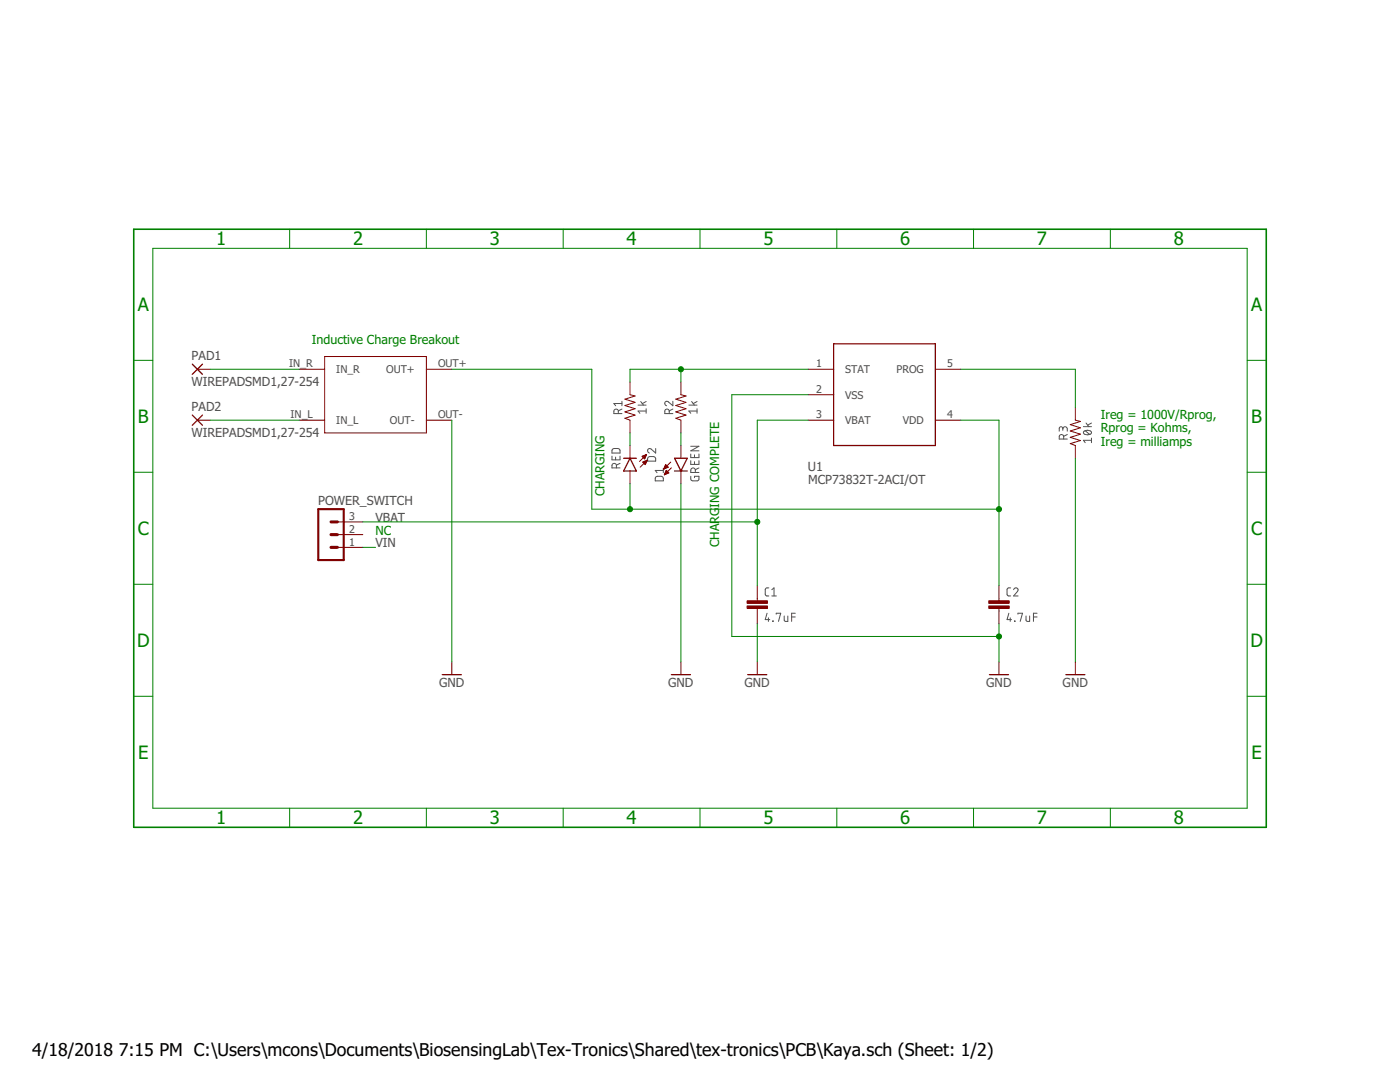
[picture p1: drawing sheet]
<svg xmlns="http://www.w3.org/2000/svg" width="279mm" height="216mm" viewBox="0 0 279 216" stroke-linecap="round" stroke-linejoin="round" font-family="sans-serif">
<g fill="none" stroke="#505050" stroke-width=".2">
<path d="M122.1 91v.8h1.6v-.8M122.3 89.6l.3-.1h.9l.2 .3v.6h-1.6zM122.9 91.2v.6M123 93.4v-.5a.44 .44 0 0 0-.4-.4 .44 .44 0 0 0-.5 .4v.5h1.6M123.4 82.5v-.4a.44 .44 0 0 0-.4-.5 .44 .44 0 0 0-.5 .5v.4h1.6M123.7 92.5l-.7 .3M124.1 81.6l-.7 .4M124.1 80.5h-1.6l.4 .5M124.1 80.1v.9M127.3 80.8h1.6M127.9 80.1l.5 .7M128.9 82h-1.6l.4 .5"/>
<path d="M128.9 81.6v.9M128.9 80.1l-.7 .4M129.4 91.2l.3-.1h.9l.2 .3 .1 .6h-1.7zM130.9 89.5v.9l-.9-.8a.45 .45 0 0 0-.7 .2 .45 .45 0 0 0 .3 .6M130.9 95.2l.3-.2 .9 .1 .3 .2v.6h-1.6zM132.4 93.4v.9M132.4 93.9h-1.6l.3 .4M133.6 82.5v-.4a.44 .44 0 0 0-.5-.5 .44 .44 0 0 0-.4 .5v.4h1.6M134.3 80.1v.9l-.9-.8a.44 .44 0 0 0-.7 .1 .44 .44 0 0 0 .3 .7M134.3 81.6l-.7 .4M137.5 80.8h1.6M137.9 95v.6l.2 .3h1l.4-.2v-.7h-.9v.3"/>
<path d="M137.9 90.6v.7h1.6v-.7M137.9 91.9v.8h1.6v-.8M137.9 89h1.6l-1.6 1h1.6M138 80.1l.6 .7M138.6 90.8v.5M138.6 92.1v.6M138.8 94.3v-.5a.46 .46 0 0 0-.5-.4 .46 .46 0 0 0-.4 .4v.5h1.6M139.1 82h-1.6l.4 .5M139.1 81.6v.9M139.1 80.1l-.8 .4M139.5 93.4l-.7 .3M212.1 85.6a.44 .44 0 0 1 .5-.4 .44 .44 0 0 1 .4 .4v.4"/>
<path d="M212.1 85.9v-.4a.36 .36 0 0 0-.3-.3 .36 .36 0 0 0-.4 .3v.5M212.3 87.6v-.5a.44 .44 0 0 0-.5-.4 .44 .44 0 0 0-.4 .4v.5h1.6M213 86.7l-.7 .4M216.2 85.1h1.6M216.3 86.1a1 1 0 0 1 1.5 .2 .95 .95 0 0 1-1.6 0zM216.6 86l.9 .7M216.7 84.4l.6 .7M217.8 87.9h-1.6l.4 .4M217.8 87.4v.9M217.8 84.4l-.7 .4M153.4 117.3h-.4l-.3 .4 .1 1 .2 .2h.4M154 118.9h.9"/>
<path d="M154 117.7l.5-.4v1.6M201.7 117.3h-.5l-.2 .4v1l.2 .2h.5M202.3 117.7a.44 .44 0 0 1 .6-.4 .44 .44 0 0 1 .2 .7l-.8 .9h.9M153.1 122.4l-.4 1.2h.9M153.4 123.3v.7M154.2 123.9l.1 .1zM154.9 122.6v-.2h.9l-.4 1.6M156.5 122.9v.9l.3 .2h.4v-1.1M158 123.1h.7M158.7 122.4h-.7v1.6M201.3 122.4l-.3 1.2h.9M201.6 123.3v.7"/>
<path d="M202.5 123.9l.1 .1zM203.2 122.6v-.2h.9l-.5 1.6M204.8 122.9v.9l.2 .2h.5v-1.1M206.2 123.1h.8M207 122.4h-.8v1.6"/>
</g>
<g fill="none" stroke="#800000" stroke-width=".2">
<path d="M39.4 73.7h2.5M59.7 73.7h5.1M64.8 71.1h20.3v15.3h-20.3zM85.1 73.7h5.1M125.7 76.2v2.6l1 .2-2 .7 2 .6-2 .6 2 .7-2 .6 2 .6-2 .7 1 .3v2.6M135.9 76.2v2.6l1 .2-2 .7 2 .6-2 .6 2 .7-2 .6 2 .6-2 .7 1 .3v2.6M161.3 73.7h5.1M161.3 78.8h5.1M186.7 73.7h5M39.4 83.8h2.5M59.7 83.8h5.1M85.1 83.8h5.1"/>
<path d="M125.7 88.9v2.5M125.7 94v2.5M128.1 91.1l.9-.4-.3 .9zM128.2 91.2h.6M128.2 91h.7M128.3 92.2l.9-.4-.4 .9zM128.3 92.2h.7M128.4 91.3h.4M128.4 92.4h.5M128.5 91.4h.2M128.5 92.1h.5M128.5 90.9h.4"/>
<path d="M128.5 92.5h.4M128.6 91.5h.1M128.7 92.6h.1M128.8 92h.3M128.8 90.8h.2M129 90.7l-1.4 1.4M129.1 91.9h.1M129.2 91.8l-1.4 1.4M132.5 93.6h.1M132.5 93.5h.3M132.6 93.3h.5M132.6 93.2h.7"/>
<path d="M132.6 94.7h.2M132.7 93.1h.5M132.7 94.5h.4M132.7 93h.4M132.7 94.4h.7M132.8 92.8h.2M132.8 94.3h.6M132.8 92.7l.5 .5-.8 .4zM132.8 92.7h.1M132.8 94.2h.5M132.9 94h.3M132.9 93.9h.1"/>
<path d="M133 93.9l.5 .5-.9 .3zM133.9 92.2l-1.4 1.4M134 93.3l-1.4 1.4M135.9 88.9v2.5M135.9 94v2.5M161.3 83.8h5.1M186.7 83.8h5M214.6 81.3v2.5l1 .3-2 .6 2 .7-2 .6 2 .6-2 .7 2 .6-2 .6 1 .4v2.5M67.3 109.2h5.1M67.3 106.7h5.1M67.3 104.1h5.1M151.1 116.8v3.1"/>
<path d="M199.4 116.8v3.1M90.2 132.1v2.5M135.9 132.1v2.5M151.1 121.4v3.1M151.1 132.1v2.5M199.4 121.4v3.1M199.4 132.1v2.5M214.6 132.1v2.5"/>
</g>
<path d="M63.5 101.6h5.1v10.2h-5.1z" fill="none" stroke="#800000" stroke-width=".42"/>
<path d="M66.1 104.1h1.2M66.1 106.7h1.2M66.1 109.2h1.2" fill="none" stroke="#800000" stroke-width=".61"/>
<g fill="none" stroke="#800000" stroke-width=".25">
<path d="M38.4 72.7l2 2M40.4 72.7l-2 2M166.4 68.6h20.3v20.3h-20.3zM38.4 82.8l2 2.1M40.4 82.8l-2 2.1M124.5 91.4h2.5M125.7 91.4l1.3 2.6h-2.5zM134.6 91.4h2.6l-1.3 2.6zM134.6 94h2.6M88.3 134.6h3.8M134 134.6h3.8M149.2 134.6h3.8"/>
<path d="M197.5 134.6h3.8M212.7 134.6h3.8"/>
</g>
<g fill="#800000" stroke="#800000" stroke-width=".2">
<path d="M149.1 120.9h4.1v.5h-4.1z"/>
<path d="M149.1 119.9h4.1v.5h-4.1z"/>
<path d="M197.3 120.9h4.1v.5h-4.1z"/>
<path d="M197.3 119.9h4.1v.5h-4.1z"/>
</g>
<path d="M26.7 45.7h226v119.4h-226z" fill="none" stroke="#008000" stroke-width=".32"/>
<g fill="none" stroke="#008000" stroke-width=".2">
<path d="M30.5 49.6h218.4v111.7h-218.4zM57.8 45.7v3.9M85.1 45.7v3.9M112.4 45.7v3.9M139.7 45.7v3.9M167 45.7v3.9M194.3 45.7v3.9M221.6 45.7v3.9M26.7 71.9h3.8M41.9 73.7h17.8M90.2 73.7h27.9v27.9h81.3M135.9 73.7v2.5"/>
<path d="M161.3 73.7h-35.6v2.5M161.3 78.8h-15.3v48.2h53.4M191.7 73.7h22.9v7.6M248.9 71.9h3.8M26.7 94.2h3.8M41.9 83.8h17.8M90.2 83.8v48.3M125.7 86.4v2.5M125.7 96.5v5.1M135.9 86.4v2.5M135.9 96.5v35.6M161.3 83.8h-10.2v33"/>
<path d="M191.7 83.8h7.7v33M214.6 91.4v40.7M248.9 94.2h3.8M26.7 116.6h3.8M72.4 104.1h78.7M72.4 109.2h2.6M248.9 116.6h3.8M26.7 138.9h3.8M151.1 124.5v7.6M199.4 124.5v7.6M248.9 138.9h3.8M57.8 161.3v3.8"/>
<path d="M85.1 161.3v3.8M112.4 161.3v3.8M139.7 161.3v3.8M167 161.3v3.8M194.3 161.3v3.8M221.6 161.3v3.8"/>
</g>
<g fill="#008000" stroke="#008000" stroke-width=".2">
<circle cx="199.4" cy="127" r=".51"/>
<circle cx="199.4" cy="101.6" r=".51"/>
<circle cx="125.7" cy="101.6" r=".51"/>
<circle cx="151.1" cy="104.1" r=".51"/>
<circle cx="135.9" cy="73.7" r=".51"/>
</g>
<g font-size="3.7" fill="#008000">
<text x="43.2" y="48.9">1</text>
<text x="70.5" y="48.9">2</text>
<text x="97.8" y="48.9">3</text>
<text x="125.1" y="48.9">4</text>
<text x="152.4" y="48.9">5</text>
<text x="179.7" y="48.9">6</text>
<text x="206.9" y="48.9">7</text>
<text x="234.2" y="48.9">8</text>
<text x="27.5" y="62">A</text>
<text x="249.7" y="62">A</text>
<text x="27.5" y="84.4">B</text>
<text x="249.7" y="84.4">B</text>
<text x="27.5" y="106.7">C</text>
<text x="249.7" y="106.7">C</text>
<text x="27.3" y="129">D</text>
<text x="249.5" y="129">D</text>
<text x="27.6" y="151.4">E</text>
<text x="249.8" y="151.4">E</text>
<text x="43.2" y="164.5">1</text>
<text x="70.5" y="164.5">2</text>
<text x="97.8" y="164.5">3</text>
<text x="125.1" y="164.5">4</text>
<text x="152.4" y="164.5">5</text>
<text x="179.7" y="164.5">6</text>
<text x="206.9" y="164.5">7</text>
<text x="234.2" y="164.5">8</text>
</g>
<g font-size="3.5">
<text x="6.4" y="210.7">4/18/2018</text>
<text x="23.7" y="210.7">7:15 PM C:\Users\mcons\Documents\BiosensingLab\Tex-Tronics\Shared\tex-tronics\PCB\Kaya.sch (Sheet: 1/2)</text>
</g>
<g font-size="2.5" fill="#505050">
<text x="38.2" y="71.8">PAD1</text>
<text x="38.2" y="77">WIREPADSMD1,27-254</text>
<text x="38.2" y="82">PAD2</text>
<text x="38.2" y="87.1">WIREPADSMD1,27-254</text>
<text x="161.3" y="94">U1</text>
<text x="63.5" y="100.8">POWER_SWITCH</text>
<text x="161.3" y="96.5">MCP73832T-2ACI/OT</text>
<text x="74.9" y="104.1">VBAT</text>
<text x="74.9" y="109.2">VIN</text>
<text x="87.6" y="137.2">GND</text>
<text x="133.3" y="137.2">GND</text>
<text x="148.6" y="137.2">GND</text>
<text x="196.8" y="137.2">GND</text>
<text x="212.1" y="137.2">GND</text>
</g>
<g font-size="2.5" fill="#008000">
<text x="62.2" y="68.6">Inductive Charge Breakout</text>
<text x="219.7" y="83.6">Ireg = 1000V/Rprog,</text>
<text x="219.7" y="86.2">Rprog = Kohms,</text>
<text x="219.7" y="88.9">Ireg = milliamps</text>
<text x="120.7" y="99.1" transform="rotate(-90 120.7 99.1)">CHARGING</text>
<text x="143.5" y="101.3" transform="rotate(-90 143.5 101.3)">ING COMPLETE</text>
<text x="74.9" y="106.7">NC</text>
<text x="143.5" y="109.2" transform="rotate(-90 143.5 109.2)">CHARG</text>
</g>
<g font-size="2.1" fill="#505050">
<text x="57.7" y="73.3">IN_R</text>
<text x="67.1" y="74.4">IN_R</text>
<text x="77.1" y="74.4">OUT+</text>
<text x="87.4" y="73.3">OUT+</text>
<text x="162.9" y="73.3">1</text>
<text x="168.7" y="74.4">STAT</text>
<text x="178.9" y="74.4">PROG</text>
<text x="189" y="73.3">5</text>
<text x="58" y="83.5">IN_L</text>
<text x="87.4" y="83.5">OUT-</text>
<text x="162.9" y="78.4">2</text>
<text x="162.9" y="83.5">3</text>
<text x="168.7" y="79.5">VSS</text>
<text x="189" y="83.5">4</text>
<text x="67.1" y="84.6">IN_L</text>
<text x="77.8" y="84.6">OUT-</text>
<text x="168.7" y="84.6">VBAT</text>
<text x="180.1" y="84.6">VDD</text>
<text x="69.7" y="106.3">2</text>
<text x="69.7" y="103.8">3</text>
<text x="69.7" y="108.9">1</text>
</g>
</svg>
